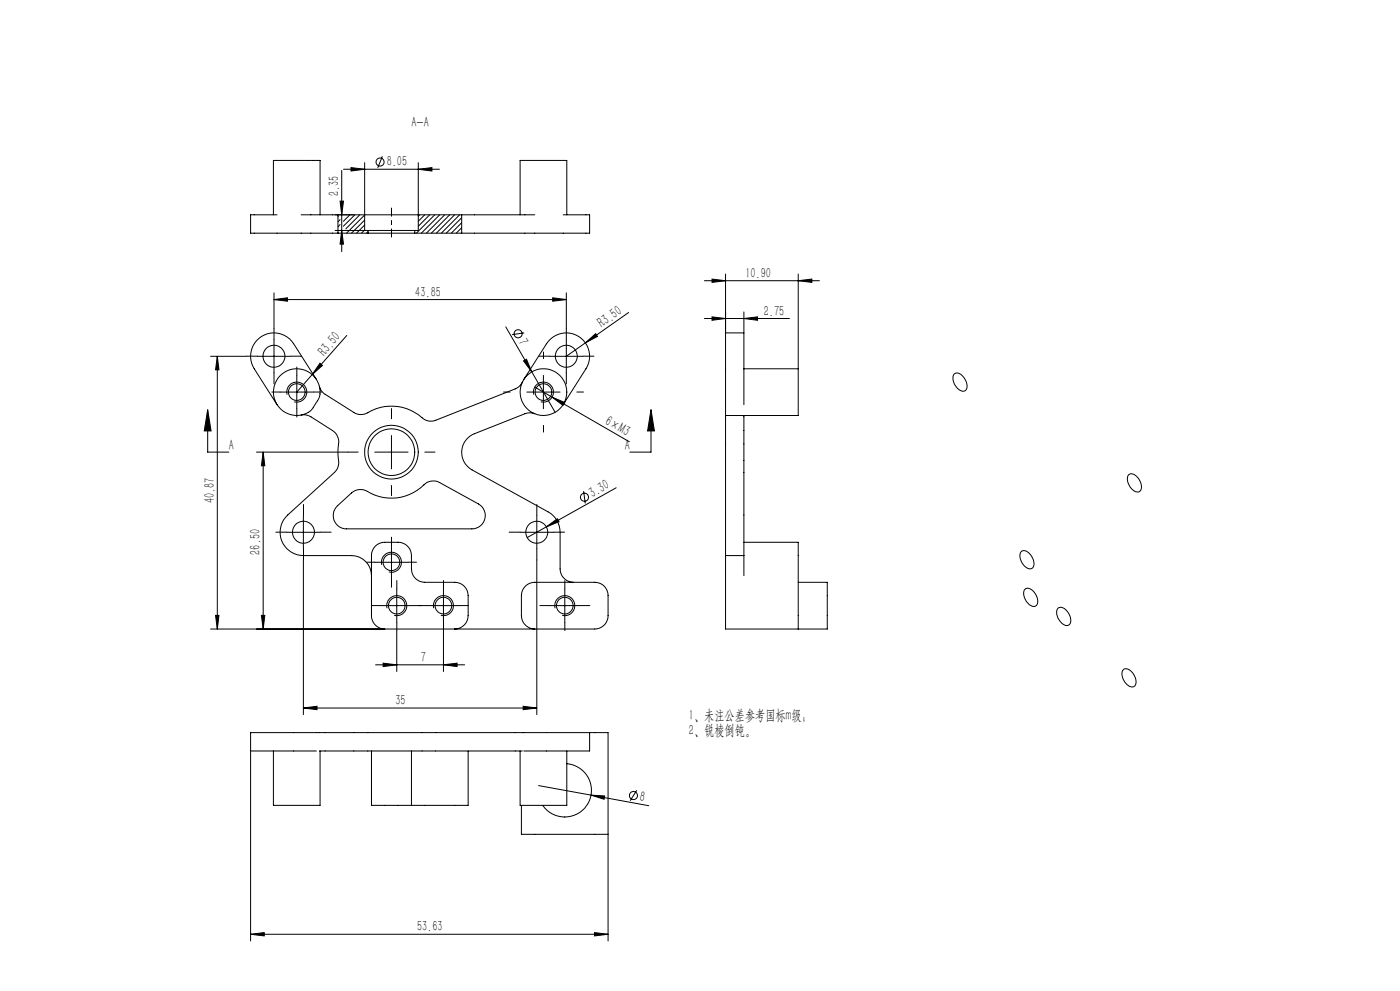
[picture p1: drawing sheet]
<svg xmlns="http://www.w3.org/2000/svg" width="420mm" height="297mm" viewBox="0 0 420 297" stroke-linecap="round" stroke-linejoin="round" font-family="sans-serif">
<g fill="none" stroke="#000" stroke-width=".3">
<path d="M96 48.1h-14v16.3M96 48.1h.1M96 48.1v16.3M102.5 51.1v24.3M103 50.7h28.8M105.3 50.2l4.1 .5-4.1 .6zM109.4 48.8v20.3M114.7 46.8l-1.4 3.5M125.5 50.7l4.1-.5v1.1zM125.5 48.8v20.3h-1.1M83.1 64.4h-7.9v5.5h26.2M90.3 64.4h11.1v5.5"/>
<path d="M101.4 69.9h9M101.5 64.9l-.1 .1M102 65.8l-.6 .7M102 67.3l-.6 .7M102 60.3h1l-.5 4.1zM102.5 69.1l.5 4.1h-1zM105 64.4l-2 1.9M106.5 64.4l-3.5 3.4M107.9 64.4l-4.1 4.2M109.4 64.4l-5.4 5.5M109.4 66l-4 3.9M109.4 67.4l-2.4 2.5"/>
<path d="M109.4 68.9l-1 1M110.4 69.4l-.4 .5M110.4 69.1h14M110.4 69.9h14M110.4 69.1h-9.9M110.4 69.1v.8M124.4 69.9h14.1M124.4 69.1v.8M125.9 64.4l-.4 .4M127.4 64.4l-1.9 1.9M128.9 64.4l-3.4 3.4M130.4 64.4l-5.5 5.5"/>
<path d="M131.9 64.4l-5.5 5.5M133.4 64.4l-5.5 5.5M134.9 64.4l-5.5 5.5M136.4 64.4l-5.5 5.5M137.9 64.4l-5.5 5.5M138.5 65.3l-4.6 4.6M138.5 66.7l-3.1 3.2M138.5 68.3l-1.6 1.6M138.5 69.7l-.1 .2M138.5 64.4h21.9M138.5 64.4h-38M138.5 64.4v5.5"/>
<path d="M156 64.4v-16.3h14v16.3M168.9 64.4h8v5.5h-38.4M82.2 89.8l4.1-.6v1.1zM82.2 87.8v10.7M82.2 89.8h87.7M151.7 98l14.8 25.6M157.3 99.8l-3.7 .5M165.8 89.2l4.1 .6-4.1 .5zM169.9 87.8v10.7M188.6 93.7l-13 9.1M211.3 95.5h25.5M211.3 84.1h34.5"/>
<path d="M213.6 95l4.1 .5-4.1 .5zM213.6 83.6l4.1 .5-4.1 .5zM217.7 99.8v24.7M217.7 99.8h5.5M217.7 82.1v17.7M223.2 95.5l4.1-.5v1zM223.2 99.8v10.7M223.2 93.5v6.3M239.5 84.1l4.1-.5v1zM239.5 82.1v28.4M63.2 106.8h10.7M65.2 106.8v81.7"/>
<path d="M65.2 106.8l.5 4h-1zM77.2 106.8h10M82.2 101.8v10M84 112.7a6.9 6.9 0 0 1 8.6-1.3 6.9 6.9 0 0 1 3 8.2l-.3 .4a11 11 0 0 1-2.8 3.6 7 7 0 0 1-9-1.8 7 7 0 0 1 .5-9.1zM84 117.5h10M86.1 118.3a2.99 2.99 0 0 1 2.7-3.8 2.99 2.99 0 0 1 3.2 3.3 2.99 2.99 0 0 1-3.7 2.6M89 112.5v10M93.7 112.3l-4.7 5.2M94.9 113.7l-6.8-10.7a7 7 0 0 0-9.7-2.1 7 7 0 0 0-2.1 9.6l6.8 10.8M96 108.9l.7 .6-3 2.8zM104 100.5l-10.3 11.8M156.7 114.5a4.1 4.1 0 0 1-2.1 2.1l-23.9 9.3a3.8 3.8 0 0 1-4.1-.7 14 14 0 0 0-16.7-1.3l-1.7 .3-1.6-.3-9.1-5.7a3.9 3.9 0 0 1-1.7-2.4"/>
<path d="M157.1 108.2l.8-.5 1.6 3.7zM157.1 113.7l6.9-10.7a7 7 0 0 1 9.6-2.1 7 7 0 0 1 2.2 9.6l-6.9 10.8M158 117.5h10M160.1 118.3a2.99 2.99 0 0 1 2.7-3.8 2.99 2.99 0 0 1 3.2 3.3 2.99 2.99 0 0 1-3.8 2.6M160.4 116l28.4 16.4M163 112.5v10M164.9 106.8h10M165.6 119l3.8 1.6-.5 .9zM169.9 101.8v10M175.6 102.8l3.1-2.8 .5 .8zM175.6 102.8l-5.7 4M223.2 110.5v10.8"/>
<path d="M223.2 110.5h16.3M239.5 110.5v14h-21.8M286.2 112.1a1.88 1.88 0 0 1 2.8 .9 3.1 3.1 0 0 1 .6 4.1 2.66 2.66 0 0 1-3.2-1.8 3.2 3.2 0 0 1-.2-3.2zM62.3 122.8l1 6.3h-2zM62.3 122.8v12.7h6.4M76.9 135.5h27.5M79 135.5v53M79 135.5l.4 4.1h-1zM90.3 124.4a4.2 4.2 0 0 1 3 .5l6.5 4.1a4.5 4.5 0 0 1 1.6 5.3v1.9a6.3 6.3 0 0 1-.4 4.7l-14.7 13.4a7 7 0 0 0-1.8 7.7 7 7 0 0 0 6.5 4.5h14.4a6 6 0 0 1 6 6M112.4 135.5h10M117.4 130.5v10M160.4 124a4 4 0 0 0-2.9 0l-15.2 6a6 6 0 0 0-3.8 5.2 6 6 0 0 0 3.1 5.6l22.8 12.6a7.1 7.1 0 0 1 3.6 6.1v11a4.1 4.1 0 0 0 4 4"/>
<path d="M195.3 122.8l1 6.3h-2zM195.3 122.8v12.7h-6.4M217.7 124.5v42M223.2 124.5v42M86 159.5h10M91 154.5v10M101.3 151.5l4.1-3.8a4.4 4.4 0 0 1 6 .2 14 14 0 0 0 16.3-3l1.7-.7a3.5 3.5 0 0 1 2.5 .4l11.6 6.4a4 4 0 0 1 1.9 4.5 4 4 0 0 1-3.8 3h-37.6a4 4 0 0 1-3.8-2.5 4 4 0 0 1 1.1-4.5zM156 159.5h10M161 154.5v10M163.9 157.9l3.3-2.4 .5 .8zM175.1 147.2l.5 3.7M184.9 146.2l-26.7 14.9"/>
<path d="M338.6 142.3a2.02 2.02 0 0 1 2.9 1 2.9 2.9 0 0 1 .3 4.1 3.4 3.4 0 0 1-3.5-3.3l-.1-.8zM91 167.8v46.4M112.4 168.5h10M114.5 169.3a2.99 2.99 0 0 1 2.7-3.8 2.99 2.99 0 0 1 3.2 3.3 2.99 2.99 0 0 1-3.7 2.6M117.4 163.5v10M119 176.5v10M133 176.5v10M161 167.8v46.4M169.4 176.5v10M217.7 166.5v22h30.5v-14h-8.7M217.7 166.5h5.5M223.2 166.5v6"/>
<path d="M223.2 162.5h16.3v26M306.3 165.4a1.88 1.88 0 0 1 2.8 .8 3.2 3.2 0 0 1 .5 4.1 2.83 2.83 0 0 1-3.3-2.2l-.3-1.4zM307.3 176.8a1.92 1.92 0 0 1 3.1 .9 2.85 2.85 0 0 1 .3 3.9 3.3 3.3 0 0 1-3.5-3.2l-.1-.8zM63.2 188.5h115.2a4 4 0 0 0 4-4v-6a3.9 3.9 0 0 0-4-4h-18a4 4 0 0 0-4 4v6a4.1 4.1 0 0 0 4 4M64.7 184.4h1l-.5 4.1zM78.4 184.4h1l-.4 4.1zM112.7 199.2h26.7M114 181.5h10M114.9 198.8l4.1 .4-4.1 .6zM115.4 188.5a4 4 0 0 1-4-4v-18a3.9 3.9 0 0 1 4-4h4a4 4 0 0 1 4 4v4a4 4 0 0 0 4 4h9a4 4 0 0 1 4 4v6a4.1 4.1 0 0 1-4 4M116.1 182.3a2.99 2.99 0 0 1 2.7-3.8 2.99 2.99 0 0 1 3.2 3.3 2.99 2.99 0 0 1-3.7 2.6M119 189v12.3"/>
<path d="M128 181.5h10M130.1 182.3a2.99 2.99 0 0 1 2.7-3.8 2.99 2.99 0 0 1 3.2 3.3 2.99 2.99 0 0 1-3.7 2.6M133 199.2l4.1-.4v1zM133 189v12.3M164.4 181.5h10M166.5 182.3a2.99 2.99 0 0 1 2.7-3.8 2.99 2.99 0 0 1 3.2 3.3 2.99 2.99 0 0 1-3.7 2.6M317.4 182.3a2.35 2.35 0 0 1 3.1 1.5 2.53 2.53 0 0 1-.1 3.6 3.7 3.7 0 0 1-3.4-3.5v-1zM91 212.2l4.1-.5v1zM91 212.2h70M157 211.7l4 .5-4 .5zM176.9 219.6h-101.7v62.4M176.9 219.6v5.5h-19.8"/>
<path d="M176.9 219.6h5.5v62.4M337 200.7a2.45 2.45 0 0 1 3.3 1.7 2.27 2.27 0 0 1-.4 3.5 3.8 3.8 0 0 1-3-5.1zM75.2 225.1h19.7M82 225.1v16.3h14v-16.3M95.8 225.1h60.9M111.4 225.1v16.3h12M123.4 225.1v16.3M140.4 225.1v16.3h-17M156 225.1v16.3h14v-16.3M161.6 235.4l33 6.1M170 228.9a8 8 0 0 1 6.4 12 8 8 0 0 1-13.6 .5M177.3 238.3l4.1 .2-.2 1z"/>
<path d="M191 236.9l-1.9 3.1M156.4 241.4v8.6h26M75.2 280l4.1-.5v1zM75.2 280h107.2M178.4 279.5l4 .5-4 .5z"/>
<circle cx="114" cy="48.6" r="1.2"/>
<circle cx="82.2" cy="106.8" r="3.3"/>
<circle cx="89" cy="117.5" r="2.51"/>
<circle cx="155.4" cy="100" r="1.2"/>
<circle cx="163" cy="117.5" r="2.5"/>
<circle cx="163" cy="117.5" r="7"/>
<circle cx="169.9" cy="106.8" r="3.3"/>
<circle cx="117.4" cy="135.5" r="7"/>
<circle cx="117.4" cy="135.5" r="8.1"/>
<circle cx="91" cy="159.5" r="3.3"/>
<circle cx="161" cy="159.5" r="3.3"/>
<circle cx="175.3" cy="149" r="1.21"/>
<circle cx="117.4" cy="168.5" r="2.5"/>
<circle cx="119" cy="181.5" r="2.51"/>
<circle cx="133" cy="181.5" r="2.51"/>
<circle cx="169.4" cy="181.5" r="2.51"/>
<circle cx="190" cy="238.4" r="1.22"/>
</g>
<path d="M117.4 62.4v8.7" fill="none" stroke="#000" stroke-width=".3" stroke-dasharray="30.5 1.3 1.3 1.3" stroke-dashoffset="28"/>
<g fill="none" stroke="#000" stroke-width=".3" stroke-dasharray="30.5 1.3 1.3 1.3">
<path d="M77.2 106.8h-3.3M82.2 101.8v-3.3M82.2 111.8v3.3M84 117.5h-2.5M87.2 106.8h3.3M89 112.5v-2.5M94 117.5h2.5M153 117.5h-2M163 107.5v-2M164.9 106.8h-3.3M169.9 101.8v-3.3M169.9 111.8v3.3"/>
<path d="M173 117.5h2M174.9 106.8h3.3M89 122.5v2.5M107.4 135.5h-3M117.4 125.5v-3.1M127.4 135.5h3.1M163 127.5v2M86 159.5h-3.3M91 154.5v-3.3M96 159.5h3.3M117.4 145.5v3M156 159.5h-3.3"/>
<path d="M161 154.5v-3.3M166 159.5h3.3M91 164.5v3.3M112.4 168.5h-2.5M117.4 163.5v-2.5M117.4 173.5v2.5M119 176.5v-2.5M122.4 168.5h2.5M133 176.5v-2.5M161 164.5v3.3M169.4 176.5v-2.5M114 181.5h-2.5"/>
<path d="M119 186.5v2.5M124 181.5h2.5M128 181.5h-2.5M133 186.5v2.5M138 181.5h2.5M164.4 181.5h-2.5M169.4 186.5v2.5M174.4 181.5h2.5"/>
</g>
<g fill="#000">
<path d="M96 108.9l.7 .6-3 2.8zM157.1 108.2l.8-.5 1.6 3.7zM165.6 119l3.8 1.6-.5 .9zM175.6 102.8l3.1-2.8 .5 .8zM163.9 157.9l3.3-2.4 .5 .8zM177.3 238.3l4.1 .2-.2 1z"/>
<path d="M102.5 69.1l.5 4.1h-1zM102 60.3h1l-.5 4.1z"/>
<path d="M82.2 89.8l4.1-.6v1.1zM165.8 89.2l4.1 .6-4.1 .5zM91 212.2l4.1-.5v1zM157 211.7l4 .5-4 .5zM114.9 198.8l4.1 .4-4.1 .6zM133 199.2l4.1-.4v1zM105.3 50.2l4.1 .5-4.1 .6zM125.5 50.7l4.1-.5v1.1z"/>
<path d="M223.2 95.5l4.1-.5v1zM213.6 95l4.1 .5-4.1 .5z"/>
<path d="M239.5 84.1l4.1-.5v1zM213.6 83.6l4.1 .5-4.1 .5zM178.4 279.5l4 .5-4 .5zM75.2 280l4.1-.5v1z"/>
<path d="M65.2 106.8l.5 4h-1zM64.7 184.4h1l-.5 4.1zM79 135.5l.4 4.1h-1zM78.4 184.4h1l-.4 4.1z"/>
<path d="M195.3 122.8l1 6.3h-2zM62.3 122.8l1 6.3h-2z"/>
</g>
<g font-size="4.4">
<text x="123.4" y="38.1">A-A</text>
<text x="116" y="49.9">8.05</text>
<text x="101.7" y="58.7" transform="rotate(-90 101.7 58.7)">2.35</text>
<text x="223.6" y="83.2">10.90</text>
<text x="124.6" y="88.9">43.85</text>
<text x="229.2" y="94.6">2.75</text>
<text x="180.6" y="98.2" transform="rotate(-35 180.6 98.2)">R3.50</text>
<text x="97.3" y="106.8" transform="rotate(-49 97.3 106.8)">R3.50</text>
<text x="155.3" y="102.4" transform="rotate(60 155.3 102.4)">7</text>
<text x="181.2" y="127" transform="rotate(30 181.2 127)">6×M3</text>
<text x="68.7" y="134.9">A</text>
<text x="187.5" y="134.9">A</text>
<text x="177.7" y="149.2" transform="rotate(-29 177.7 149.2)">3.30</text>
<text x="64.3" y="150.7" transform="rotate(-90 64.3 150.7)">40.87</text>
<text x="78.1" y="166.2" transform="rotate(-90 78.1 166.2)">26.50</text>
<text x="126.2" y="198.4">7</text>
<text x="118.7" y="211.3">35</text>
<text x="206.7" y="215.7">1、未注公差参考国标m级；</text>
<text x="206.7" y="220.2">2、锐棱倒钝。</text>
<text x="191.8" y="240.1" transform="rotate(10 191.8 240.1)">8</text>
<text x="125.1" y="279.1">53.63</text>
</g>
</svg>
